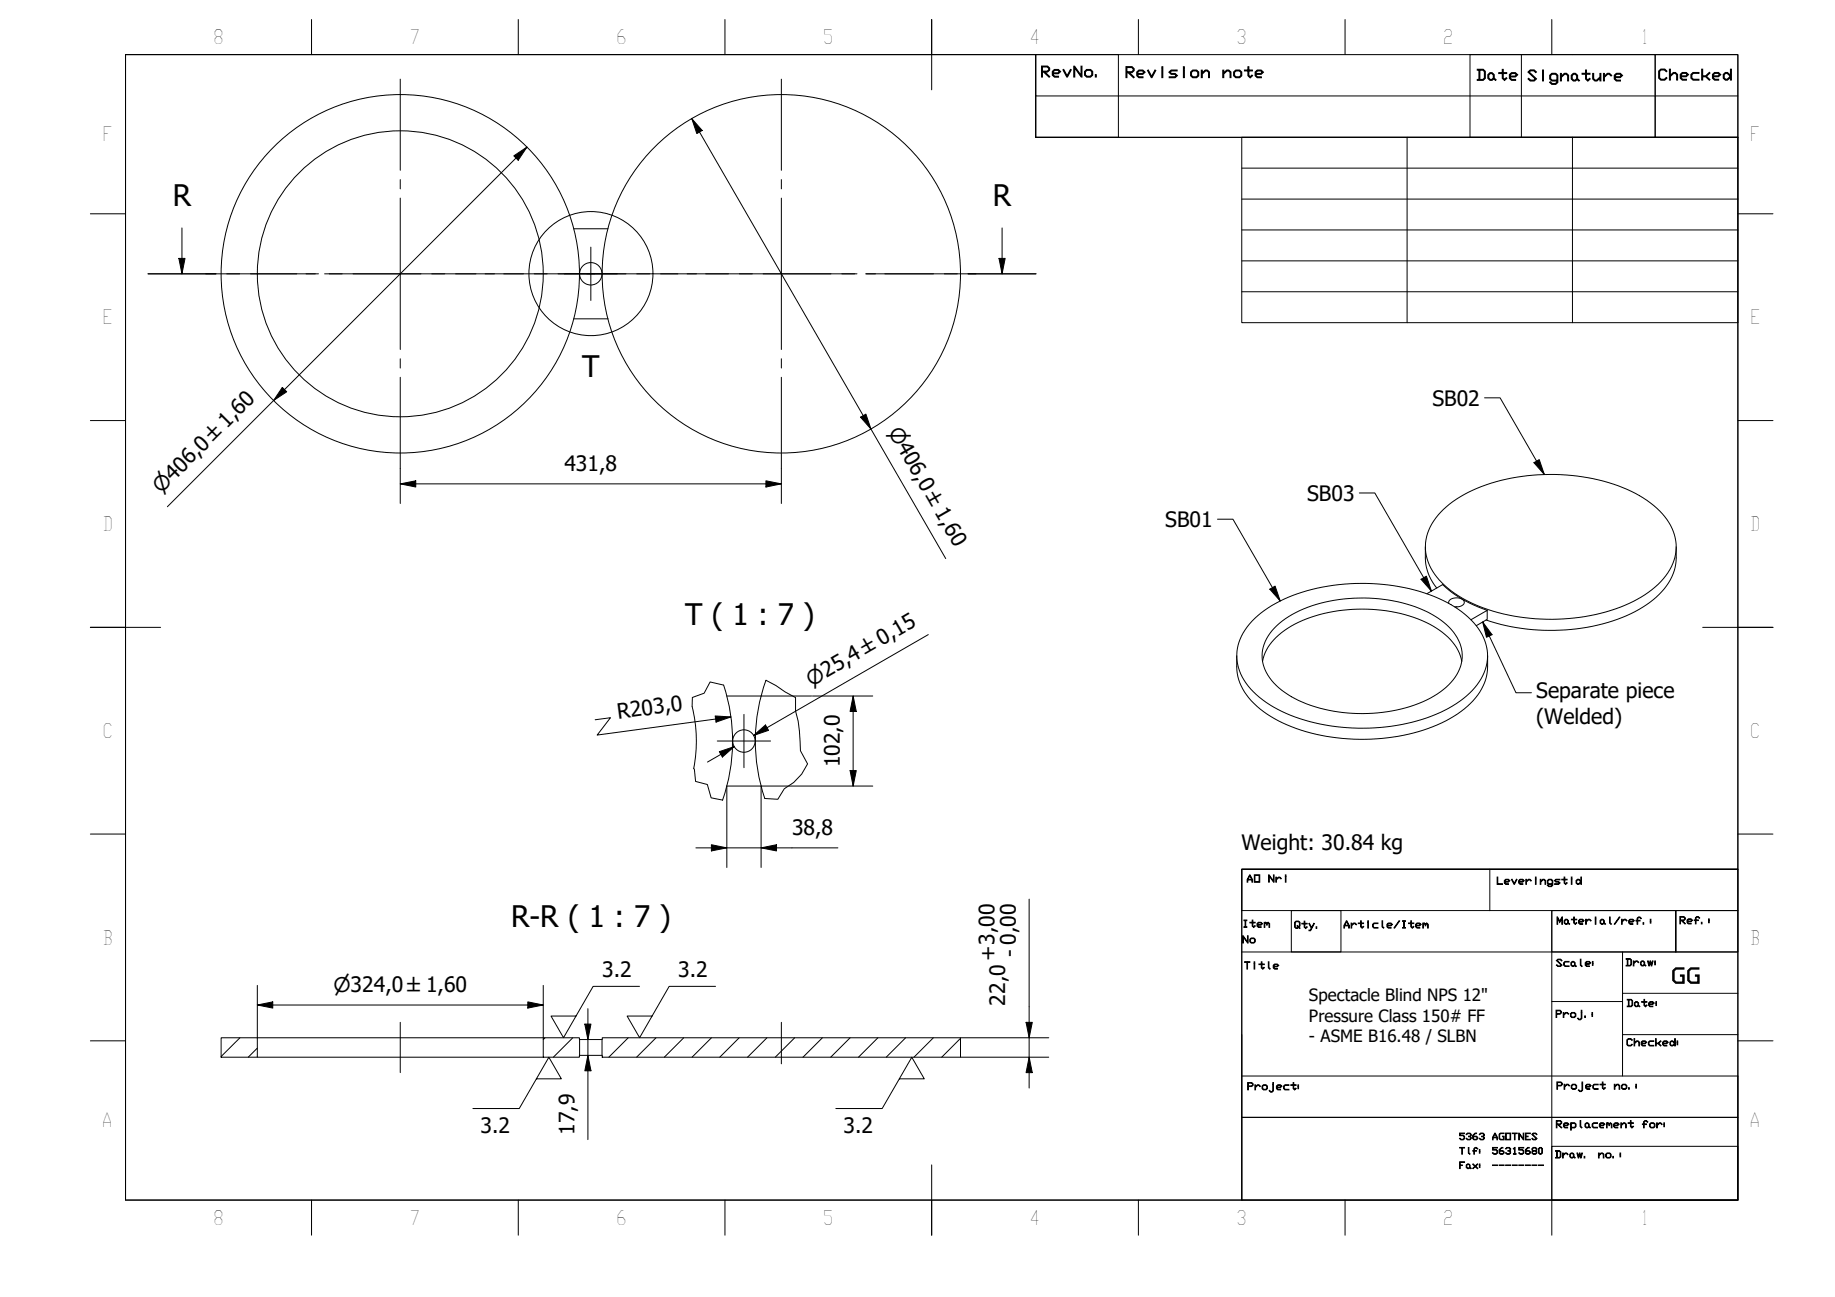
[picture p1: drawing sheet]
<svg xmlns="http://www.w3.org/2000/svg" width="297mm" height="210mm" viewBox="0 0 297 210" stroke-linecap="round" stroke-linejoin="round" font-family="sans-serif">
<!-- layer: Hatch (ISO) -->
<g fill="none" stroke="#000" stroke-width=".16">
<path d="M38.8 168l-3 3M41.7 169.6l-1.5 1.5M88.2 168l-.3 .2M92.7 168l-3.1 3.1M101.7 168l-3.1 3.1M106.2 168l-3.2 3.1M110.7 168l-3.2 3.1M115.2 168l-3.2 3.1M119.7 168l-3.2 3.1M124.2 168l-3.2 3.1M128.6 168l-3.1 3.1M133.1 168l-3.1 3.1"/>
<path d="M137.6 168l-3.1 3.1M142.1 168l-3.1 3.1M146.6 168l-3.1 3.1M151.1 168l-3.2 3.1M155.5 168l-3.1 3.1"/>
</g>
<!-- layer: Visible (ISO) -->
<g fill="none" stroke="#000" stroke-width=".16">
<path d="M92.9 37h5.5M92.9 51.6h5.5M230.7 88.5v1.8a7.8 7.8 0 0 0 1.9 4.9M231 96.1l2.5-1.5a19 19 0 0 0 7.2 4.2M233.6 82.5a23.2 23.2 0 0 1 12.8-5.4 31.4 31.4 0 0 1 19 3.1 11.2 11.2 0 0 1 5.8 6.9 8.2 8.2 0 0 1-3.3 7.9 24.6 24.6 0 0 1-14 5.1 30.1 30.1 0 0 1-17.8-3.7 10.5 10.5 0 0 1-5.3-7 8.1 8.1 0 0 1 2.8-6.9zM234.5 97.7a.9 .9 0 0 1 1.2-.9 1 1 0 0 1 1.3 .9 1.49 1.49 0 0 1-1.6 .5M235.7 98.2h.2M271.3 88.5v1.8a9.2 9.2 0 0 1-4.2 7.2 27.6 27.6 0 0 1-16.3 4.5 32.2 32.2 0 0 1-10.2-1.7M112 114.3a23.1 23.1 0 0 1 .3 10.1M117.1 110.9a29 29 0 0 1-.1 18.6M117.7 112.6h5.5M124 110.1a29 29 0 0 0-.2 19.1"/>
<path d="M200.2 106.1v1.8a9 9 0 0 0 3.8 6.8 26.3 26.3 0 0 0 15.1 4.9 29.1 29.1 0 0 0 16.8-4 9.9 9.9 0 0 0 4.9-7.1v-2.4M202.7 100.5a21.8 21.8 0 0 1 12.3-5.6 31.4 31.4 0 0 1 19.9 2.9 11.2 11.2 0 0 1 5.7 6.9 8.2 8.2 0 0 1-3.2 7.9 25.4 25.4 0 0 1-14.9 5.2 29.9 29.9 0 0 1-17-3.8 10.5 10.5 0 0 1-5.2-7 7.8 7.8 0 0 1 2.4-6.5zM204.4 107a8.7 8.7 0 0 1 4.6-5.7 25.4 25.4 0 0 1 23 0 8.7 8.7 0 0 1 4.6 5.7M206.3 101.6a18.4 18.4 0 0 1 11.3-4.7 24.1 24.1 0 0 1 15.2 3.1 7.6 7.6 0 0 1 3.9 6.4 7.9 7.9 0 0 1-4.1 5.9 24.6 24.6 0 0 1-16.7 2.8 16.7 16.7 0 0 1-10.1-5 6 6 0 0 1 .5-8.5zM238.1 100.3l2.6-1.5v1.4l-1.7 1.1M117.7 127.2h5.5M35.8 168h5.9v3.1h-5.9zM41.7 171.1h46.2M41.7 168h46.2M87.9 168h5.9v3.1h-5.9zM93.8 170.8h3.7M93.8 168.2h3.7"/>
<path d="M97.5 168h58v3.1h-58z"/>
<circle cx="64.8" cy="44.3" r="29"/>
<circle cx="64.8" cy="44.3" r="23.1"/>
<circle cx="95.6" cy="44.3" r="1.82"/>
<circle cx="126.5" cy="44.3" r="29"/>
<circle cx="120.4" cy="119.9" r="1.82"/>
</g>
<!-- layer: Break Line (ISO) -->
<path d="M117.1 110.9l-2.2-.5-.9 1.8-1.9 .7-.1 1.4M124 110.1h.1M124 110.1l4.8 2.8v2.2a23.5 23.5 0 0 1 .8 6.4l1.1 2.1-.9 1.7-1.3 1.3-1.5 1-1.1 1.8-2.1-.2M112.3 124.4l.1 .1 .2 2 1.9 .5 .6 2.1 1.8 .4M116.9 129.5h.1" fill="none" stroke="#000" stroke-width=".16"/>
<!-- layer: Section Line (ISO) -->
<g fill="none" stroke="#000" stroke-width=".16">
<path d="M29.5 36.9v7.4M162.2 36.9v7.4M24 44.3h11M29 41.8h1l-.5 2.5zM36.7 44.3h2.1M40.6 44.3h11M53.3 44.3h2.1M57.1 44.3h11M69.9 44.3h2.1M73.7 44.3h11M86.5 44.3h2.1M90.3 44.3h11"/>
<path d="M103.1 44.3h2.1M106.9 44.3h11M119.7 44.3h2.1M123.5 44.3h11M136.3 44.3h2.1M140.1 44.3h11M152.9 44.3h2.1M156.7 44.3h11M161.7 41.8h1l-.5 2.5z"/>
</g>
<path d="M29 41.8h1l-.5 2.5zM161.7 41.8h1l-.5 2.5z" fill="#000"/>
<!-- layer: Detail Boundary (ISO) -->
<circle cx="95.7" cy="44.3" r="10" fill="none" stroke="#000" stroke-width=".16"/>
<!-- layer: BOXES -->
<g fill="none" stroke="#000" stroke-width=".16">
<path d="M167.7 8.8v6.7h113.6M167.7 15.5v6.7h113.6M167.7 8.8h13.3v13.4h-13.3zM238 8.8h29.9v13.4h-29.9zM246.3 8.8v13.4M267.9 8.8h13.4v13.4h-13.4zM201 140.7h80.3h-80.3v6.7h80.3v-6.7v53.5h-80.3zM201 154.1h80.3M209 147.4h8.1v6.7h-8.1zM241.2 140.7v6.7M251.2 147.4h20.1v6.7v-6.7h10v6.7h-30.1zM251.2 147.4v46.8v-8.7h30.1v8.7"/>
<path d="M262.6 154.1v8h-11.4M201 174.1h80.3v6.7h-80.3v13.4M201 167.4v13.4h80.3v13.4M262.6 162.1v12M262.6 160.8h18.7M262.6 167.4h18.7M201 194.2h80.3"/>
</g>
<!-- layer: BORDER -->
<g fill="none" stroke="#000" stroke-width=".16">
<path d="M20.3 8.8h261v185.4h-261zM50.4 3.2v5.6M83.9 3.2v5.6M117.3 3.2v5.6M150.8 3.1v11.4M184.3 3.2v5.6M217.7 3.2v5.6M251.2 3.2v5.6M14.6 34.6h5.7M281.3 34.6h5.7M14.6 68.1h5.7M281.3 68.1h5.7"/>
<path d="M14.6 101.5h11.4M275.6 101.5h11.4M14.6 135h5.7M281.3 135h5.7M14.6 168.4h5.7M281.3 168.4h5.7M50.4 194.2v5.7M83.9 194.2v5.7M117.3 194.2v5.7M150.8 188.5v11.4M184.3 194.2v5.7M217.7 194.2v5.7"/>
<path d="M251.2 194.2v5.7"/>
</g>
<!-- layer: 0 -->
<path d="M20.3 8.8h147.4v13.4h113.6v118.5h-80.3v53.5h-180.7zM201 22.2h80.3v30h-80.3zM201 27.2h80.3M201 32.2h80.3M201 37.2h80.3M227.8 22.2v30M254.5 22.2v30M201 42.2h80.3M201 47.2h80.3" fill="none" stroke="#000" stroke-width=".16"/>
<!-- layer: Dimension (ISO) -->
<g fill="none" stroke="#000" stroke-width=".16">
<path d="M112 19.2l1.7 1.9-.9 .5zM112 19.2l41.1 71.2M83.2 25.2l2.1-1.4-1.4 2.1zM85.3 23.8l-58.2 58.2M45.7 62.7l.7 .7-2.1 1.4zM64.8 78.3l2.5-.5v1zM64.8 78.3h61.7M64.8 75.8v5.7M124 77.8l2.5 .5-2.5 .5zM126.5 75.8v5.7M139.3 67.5l.9-.5 .8 2.4zM115.8 115.9l2.5 .1-2.4 .9z"/>
<path d="M118.3 116l-21.6 3 2.1-2.8-2.5 .3M122 119l1.9-1.7 .5 .9zM123.2 112.6h8.2M131.5 112.6h9.8M138.1 112.6l.5 2.5h-1zM138.1 112.6v14.6M150.3 102.7l-28.3 16.3 2.2-1.2M112.6 137.2h23M115.2 136.7l2.5 .5-2.5 .5zM116.4 121.6l2.5-.8-2 1.7zM117.7 127.2v13.2M118.9 120.8l-4.4 2.5"/>
<path d="M123.2 137.2l2.5-.5v1zM137.6 124.7h1l-.5 2.5zM141.3 127.2h-18.1v13.2M41.7 159.5v8.5M87.9 159.5v8.5M166.6 145.5v30.6M41.7 162.6l2.5-.5v1zM41.7 162.6h46.2M85.4 162.1l2.5 .5-2.5 .5zM94.7 165.7h1l-.5 2.5zM95.2 170.8l.5 2.5h-1zM95.2 163.2v21.2"/>
<path d="M155.5 168h14.3M155.5 171.1h14.3M166.1 165.5h1l-.5 2.5zM166.6 171.1l.5 2.5h-1z"/>
</g>
<g fill="#000">
<path d="M83.2 25.2l2.1-1.4-1.4 2.1zM112 19.2l1.7 1.9-.9 .5zM45.7 62.7l.7 .7-2.1 1.4zM64.8 78.3l2.5-.5v1zM124 77.8l2.5 .5-2.5 .5zM139.3 67.5l.9-.5 .8 2.4zM115.8 115.9l2.5 .1-2.4 .9zM122 119l1.9-1.7 .5 .9zM138.1 112.6l.5 2.5h-1zM115.2 136.7l2.5 .5-2.5 .5zM116.4 121.6l2.5-.8-2 1.7zM123.2 137.2l2.5-.5v1z"/>
<path d="M137.6 124.7h1l-.5 2.5zM41.7 162.6l2.5-.5v1zM85.4 162.1l2.5 .5-2.5 .5zM94.7 165.7h1l-.5 2.5zM95.2 170.8l.5 2.5h-1zM166.1 165.5h1l-.5 2.5zM166.6 171.1l.5 2.5h-1z"/>
</g>
<!-- layer: Center Mark (ISO) -->
<g fill="none" stroke="#000" stroke-width=".16">
<path d="M64.8 12.8v14.8M126.5 12.8v14.8M64.8 29.1v1.5M64.8 32.1v24.5M95.6 40v8.6M126.5 29.1v1.5M126.5 32.1v24.5M33.3 44.3h14.7M49.5 44.3h1.5M52.5 44.3h24.5M64.8 58.1v1.5M78.5 44.3h1.5"/>
<path d="M81.5 44.3h28.2M91.3 44.3h8.6M111.2 44.3h1.5M114.2 44.3h24.5M126.5 58.1v1.5M140.2 44.3h1.5M143.2 44.3h14.8M64.8 61.1v14.7M126.5 61.1v14.7M116.1 119.9h8.6M120.4 115.6v8.6"/>
</g>
<!-- layer: Centerline (ISO) -->
<path d="M64.8 165.5v8.1M126.5 165.5v6.7" fill="none" stroke="#000" stroke-width=".16"/>
<!-- layer: Symbol (ISO) -->
<path d="M220 79.8h2.5l9.2 15.9M240.3 64.4h2.5l7.2 12.4M248.3 74.9l.9-.5 .8 2.4zM197.1 84h2.5l7.6 13.3M205.5 95.3l.9-.4 .8 2.4zM230 93.8l.9-.6 .8 2.5zM240 100.7l1.5 2-.9 .4zM240 100.7l5.4 11.4h2.5M103.5 159.6h-7.5l-4.8 8.3-2-3.5h4M115.8 159.6h-7.5l-4.8 8.3-2-3.5h4M86.8 174.6h4.1l-2.1-3.5-4.7 8.3h-7.6M145.6 174.6h4l-2-3.5-4.8 8.3h-7.5" fill="none" stroke="#000" stroke-width=".16"/>
<path d="M248.3 74.9l.9-.5 .8 2.4zM205.5 95.3l.9-.4 .8 2.4zM230 93.8l.9-.6 .8 2.5zM240 100.7l1.5 2-.9 .4z" fill="#000"/>
<g font-size="4.8">
<text x="28" y="33.4">R</text>
<text x="160.7" y="33.4">R</text>
<text x="94.2" y="61.1">T</text>
<text x="110.9" y="101.1">T ( 1 : 7 )</text>
<text x="82.7" y="150">R-R ( 1 : 7 )</text>
</g>
<g font-size="3.4">
<text x="231.9" y="65.6">SB02</text>
<text x="91.4" y="76.2">431,8</text>
<text x="211.6" y="81">SB03</text>
<text x="188.6" y="85.3">SB01</text>
<text x="248.7" y="113">Separate piece</text>
<text x="100" y="116.3" transform="rotate(-8 100 116.3)">R203,0</text>
<text x="248.7" y="117.2">(Welded)</text>
<text x="136" y="124.2" transform="rotate(-90 136 124.2)">102,0</text>
<text x="128.2" y="135.1">38,8</text>
<text x="201" y="137.5">Weight: 30.84 kg</text>
<text x="161.1" y="155.5" transform="rotate(-90 161.1 155.5)">+3,00</text>
<text x="164.6" y="154.8" transform="rotate(-90 164.6 154.8)">- 0,00</text>
<text x="97.5" y="158.1">3.2</text>
<text x="109.8" y="158.1">3.2</text>
<text x="270.5" y="159.1">GG</text>
<text x="162.7" y="162.7" transform="rotate(-90 162.7 162.7)">22,0</text>
<text x="77.8" y="183.4">3.2</text>
<text x="93" y="183.7" transform="rotate(-90 93 183.7)">17,9</text>
<text x="136.6" y="183.4">3.2</text>
</g>
<g font-size="3.3">
<text x="143.7" y="69.9" transform="rotate(60 143.7 69.9)">⌀406,0 ±1,60</text>
<text x="26.1" y="80" transform="rotate(-45 26.1 80)">⌀406,0 ±1,60</text>
<text x="131.4" y="111.1" transform="rotate(-30 131.4 111.1)">⌀25,4 ±0,15</text>
<text x="54" y="160.5">⌀324,0 ±1,60</text>
</g>
<g font-size="3.2">
<text x="34.5" y="7.1">8</text>
<text x="66.3" y="7.1">7</text>
<text x="99.7" y="7.1">6</text>
<text x="133.2" y="7.1">5</text>
<text x="166.6" y="7.2">4</text>
<text x="200.1" y="7.1">3</text>
<text x="233.6" y="7.1">2</text>
<text x="265.6" y="7.1">1</text>
<text x="16.6" y="22.9">F</text>
<text x="283.3" y="22.9">F</text>
<text x="16.6" y="52.5">E</text>
<text x="283.3" y="52.5">E</text>
<text x="16.6" y="85.9">D</text>
<text x="283.3" y="85.9">D</text>
<text x="16.6" y="119.4">C</text>
<text x="283.3" y="119.4">C</text>
<text x="16.6" y="152.9">B</text>
<text x="283.3" y="152.9">B</text>
<text x="16.5" y="182.4">A</text>
<text x="283.2" y="182.4">A</text>
<text x="34.5" y="198.2">8</text>
<text x="66.3" y="198.2">7</text>
<text x="99.7" y="198.2">6</text>
<text x="133.2" y="198.2">5</text>
<text x="166.6" y="198.3">4</text>
<text x="200.1" y="198.2">3</text>
<text x="233.6" y="198.2">2</text>
<text x="265.6" y="198.2">1</text>
</g>
<g font-size="2.7">
<text x="211.9" y="162.1">Spectacle Blind NPS 12&quot;</text>
<text x="211.9" y="165.4">Pressure Class 150# FF</text>
<text x="211.9" y="168.7">- ASME B16.48 / SLBN</text>
</g>
<g font-size="2.4">
<text x="168.4" y="12.4">RevNo.</text>
<text x="182" y="12.5">Revision</text>
<text x="197.7" y="12.5">note</text>
<text x="238.9" y="13">Date</text>
<text x="247.1" y="13.1">Signature</text>
<text x="268.3" y="12.9">Checked</text>
</g>
<g font-size="1.6">
<text x="201.7" y="142.8">AO</text>
<text x="205.2" y="142.8">Nri</text>
<text x="242.2" y="143.1">Leveringstid</text>
<text x="251.9" y="149.6">Material/ref.:</text>
<text x="271.8" y="149.5">Ref.:</text>
<text x="201" y="150.1">Item</text>
<text x="201" y="152.6">No</text>
<text x="209.4" y="150.2">Qty.</text>
<text x="217.4" y="150.2">Article/Item</text>
<text x="201.3" y="156.8">Title</text>
<text x="251.8" y="156.4">Scale:</text>
<text x="263.1" y="156.3">Draw:</text>
<text x="251.7" y="164.7">Proj.:</text>
<text x="263.2" y="162.9">Date:</text>
<text x="263.2" y="169.3">Checked:</text>
<text x="201.8" y="176.4">Project:</text>
<text x="251.9" y="176.3">Project</text>
<text x="261.2" y="176.3">no.:</text>
<text x="251.8" y="182.5">Replacement</text>
<text x="265.7" y="182.5">for:</text>
<text x="251.6" y="187.4">Draw.</text>
<text x="258.6" y="187.4">no.:</text>
</g>
<g font-size="1.5">
<text x="236.1" y="184.4">5363 AGOTNES</text>
<text x="236.1" y="186.8">Tlf: 56315680</text>
<text x="236.1" y="189.1">Fax: --------</text>
</g>
</svg>
